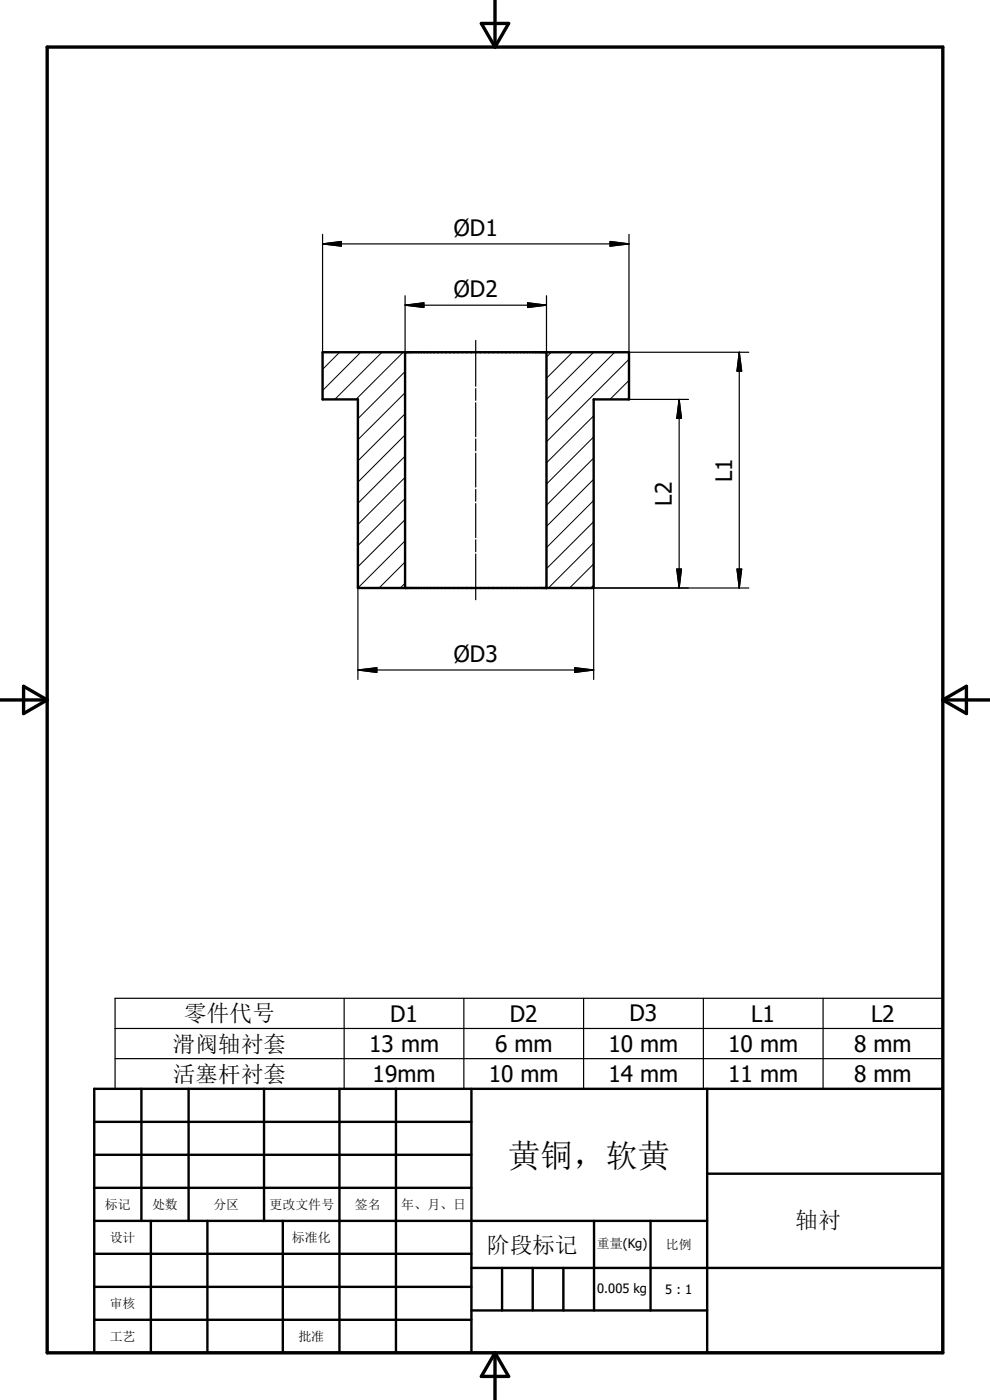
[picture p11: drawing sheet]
<svg xmlns="http://www.w3.org/2000/svg" width="210mm" height="297mm" viewBox="0 0 210 297" stroke-linecap="round" stroke-linejoin="round" font-family="sans-serif">
<g fill="none" stroke="#000" stroke-width=".21">
<path d="M72 74.7l-3.6 3.7M76.5 74.7l-8.1 8.2M81 74.7l-10 10M85.5 74.7l-10 10M85.9 78.8l-10 10M116.9 74.7l-1 1M121.4 74.7l-5.5 5.5M125.9 74.7l-10 10M130.4 74.7l-14.5 14.5M133.4 76.2l-17.5 17.5M85.9 96.8l-10 10M85.9 92.3l-10 10"/>
<path d="M85.9 87.8l-10 10M85.9 83.3l-10 10M125.9 97.2l-10 10M125.9 92.7l-10 10M125.9 88.2l-10 10M133.4 80.7l-4 4M85.9 119.2l-5.5 5.5M85.9 105.8l-10 9.9M85.9 114.7l-10 10M85.9 110.2l-10 10M85.9 101.3l-10 10M125.9 119.6l-5.1 5.1"/>
<path d="M125.9 115.1l-9.6 9.6M125.9 110.7l-10 10M125.9 106.2l-10 10M125.9 101.7l-10 10M85.9 123.7l-1 1M125.9 124.1l-.6 .6"/>
</g>
<g fill="none" stroke="#000" stroke-width=".51">
<path d="M68.4 74.7h65v10h-7.5v40h-50v-40h-7.5zM85.9 74.7v50M115.9 74.7v50M20 231h180v56h-180zM20 238h80M30 231v28M40 231v28M56 231v28M72 231v56M84 231v56M100 231v56M150 231v56"/>
<path d="M20 245h80M20 259h130M20 252h80M32 259v28M44 259v28M60 259v28M126 259v19M138 259v19M150 249h50M20 280h80M20 273h80M20 266h80"/>
<path d="M100 278h50M100 269h100M106.5 269v9M113 269v9M119.5 269v9"/>
</g>
<path d="M105 0v10M10 10h190v277h-190zM102.1 5h5.8l-2.9 5zM0 148.5h10M5 145.6l5 2.9-5 2.9zM200 148.5h10M200 148.5l5-2.9v5.8zM105 287v10M105 287l2.9 5h-5.8z" fill="none" stroke="#000" stroke-width=".71"/>
<g fill="none" stroke="#000" stroke-width=".25">
<path d="M68.4 51.7h65M68.4 51.7l4-.5v1zM68.4 49.7v25M129.4 51.2l4 .5-4 .5zM133.4 49.7v25h25.4M85.9 64.7h30M85.9 64.7l4-.5v1zM85.9 62.7v12M100.9 72.2v9.7M111.9 64.2l4 .5-4 .5zM115.9 62.7v12M156.8 74.7v50"/>
<path d="M156.8 74.7l.5 4h-1zM100.9 82.4v2.5M100.9 85.4v7.2M100.9 93.1v2.5M100.9 96.1v7.2M133.4 84.7h12.7M144.1 84.7v40M144.1 84.7l.5 4h-1zM100.9 103.8v2.5M100.9 106.8v7.2M100.9 114.5v2.5M100.9 117.5v9.7"/>
<path d="M75.9 124.7v19.4M143.6 120.7h1l-.5 4zM156.3 120.7h1l-.5 4zM158.8 124.7h-32.9v19.4M75.9 142.1h50M75.9 142.1l4-.4v1zM121.9 141.7l4 .4-4 .6zM24.4 211.8h175.6v19.2h-175.6zM24.4 218.2h175.6M73 211.8v19.2M98.4 211.8v19.2M123.8 211.8v19.2"/>
<path d="M149.2 211.8v19.2M174.6 211.8v19.2M24.4 224.6h175.6"/>
</g>
<path d="M68.4 51.7l4-.5v1zM129.4 51.2l4 .5-4 .5zM85.9 64.7l4-.5v1zM111.9 64.2l4 .5-4 .5zM156.8 74.7l.5 4h-1zM144.1 84.7l.5 4h-1zM143.6 120.7h1l-.5 4zM156.3 120.7h1l-.5 4zM75.9 142.1l4-.4v1zM121.9 141.7l4 .4-4 .6z" fill="#000" stroke="#000" stroke-width=".25"/>
<text font-size="6.9" x="107.8" y="247.5">黄铜，软黄</text>
<g font-size="4.8">
<text x="96.3" y="50">ØD1</text>
<text x="96.3" y="62.9">ØD2</text>
<text x="142.5" y="107.3" transform="rotate(-90 142.5 107.3)">L2</text>
<text x="155.3" y="102.3" transform="rotate(-90 155.3 102.3)">L1</text>
<text x="96.3" y="140.4">ØD3</text>
<text x="39.1" y="216.7">零件代号</text>
<text x="82.8" y="216.7">D1</text>
<text x="108.2" y="216.8">D2</text>
<text x="133.6" y="216.7">D3</text>
<text x="159.4" y="216.7">L1</text>
<text x="184.8" y="216.8">L2</text>
<text x="36.7" y="223.1">滑阀轴衬套</text>
<text x="78.3" y="223.1">13 mm</text>
<text x="105.1" y="223.1">6 mm</text>
<text x="129.1" y="223.1">10 mm</text>
<text x="154.5" y="223.1">10 mm</text>
<text x="181.2" y="223.1">8 mm</text>
<text x="36.7" y="229.5">活塞杆衬套</text>
<text x="79" y="229.5">19mm</text>
<text x="103.7" y="229.5">10 mm</text>
<text x="129.1" y="229.5">14 mm</text>
<text x="154.5" y="229.5">11 mm</text>
<text x="181.2" y="229.5">8 mm</text>
<text x="168.8" y="260.6">轴衬</text>
<text x="103.4" y="265.7">阶段标记</text>
</g>
<g font-size="2.7">
<text x="22.3" y="256.5">标记</text>
<text x="32.3" y="256.5">处数</text>
<text x="45.3" y="256.5">分区</text>
<text x="57.1" y="256.5">更改文件号</text>
<text x="75.3" y="256.5">签名</text>
<text x="85.1" y="256.5">年、月、日</text>
<text x="23.3" y="263.4">设计</text>
<text x="61.9" y="263.5">标准化</text>
<text x="126.6" y="264.8">重量(Kg)</text>
<text x="141.3" y="265">比例</text>
<text x="126.7" y="274.2">0.005 kg</text>
<text x="141.1" y="274.5">5 : 1</text>
<text x="23.3" y="277.5">审核</text>
<text x="23.3" y="284.5">工艺</text>
<text x="63.3" y="284.5">批准</text>
</g>
</svg>
